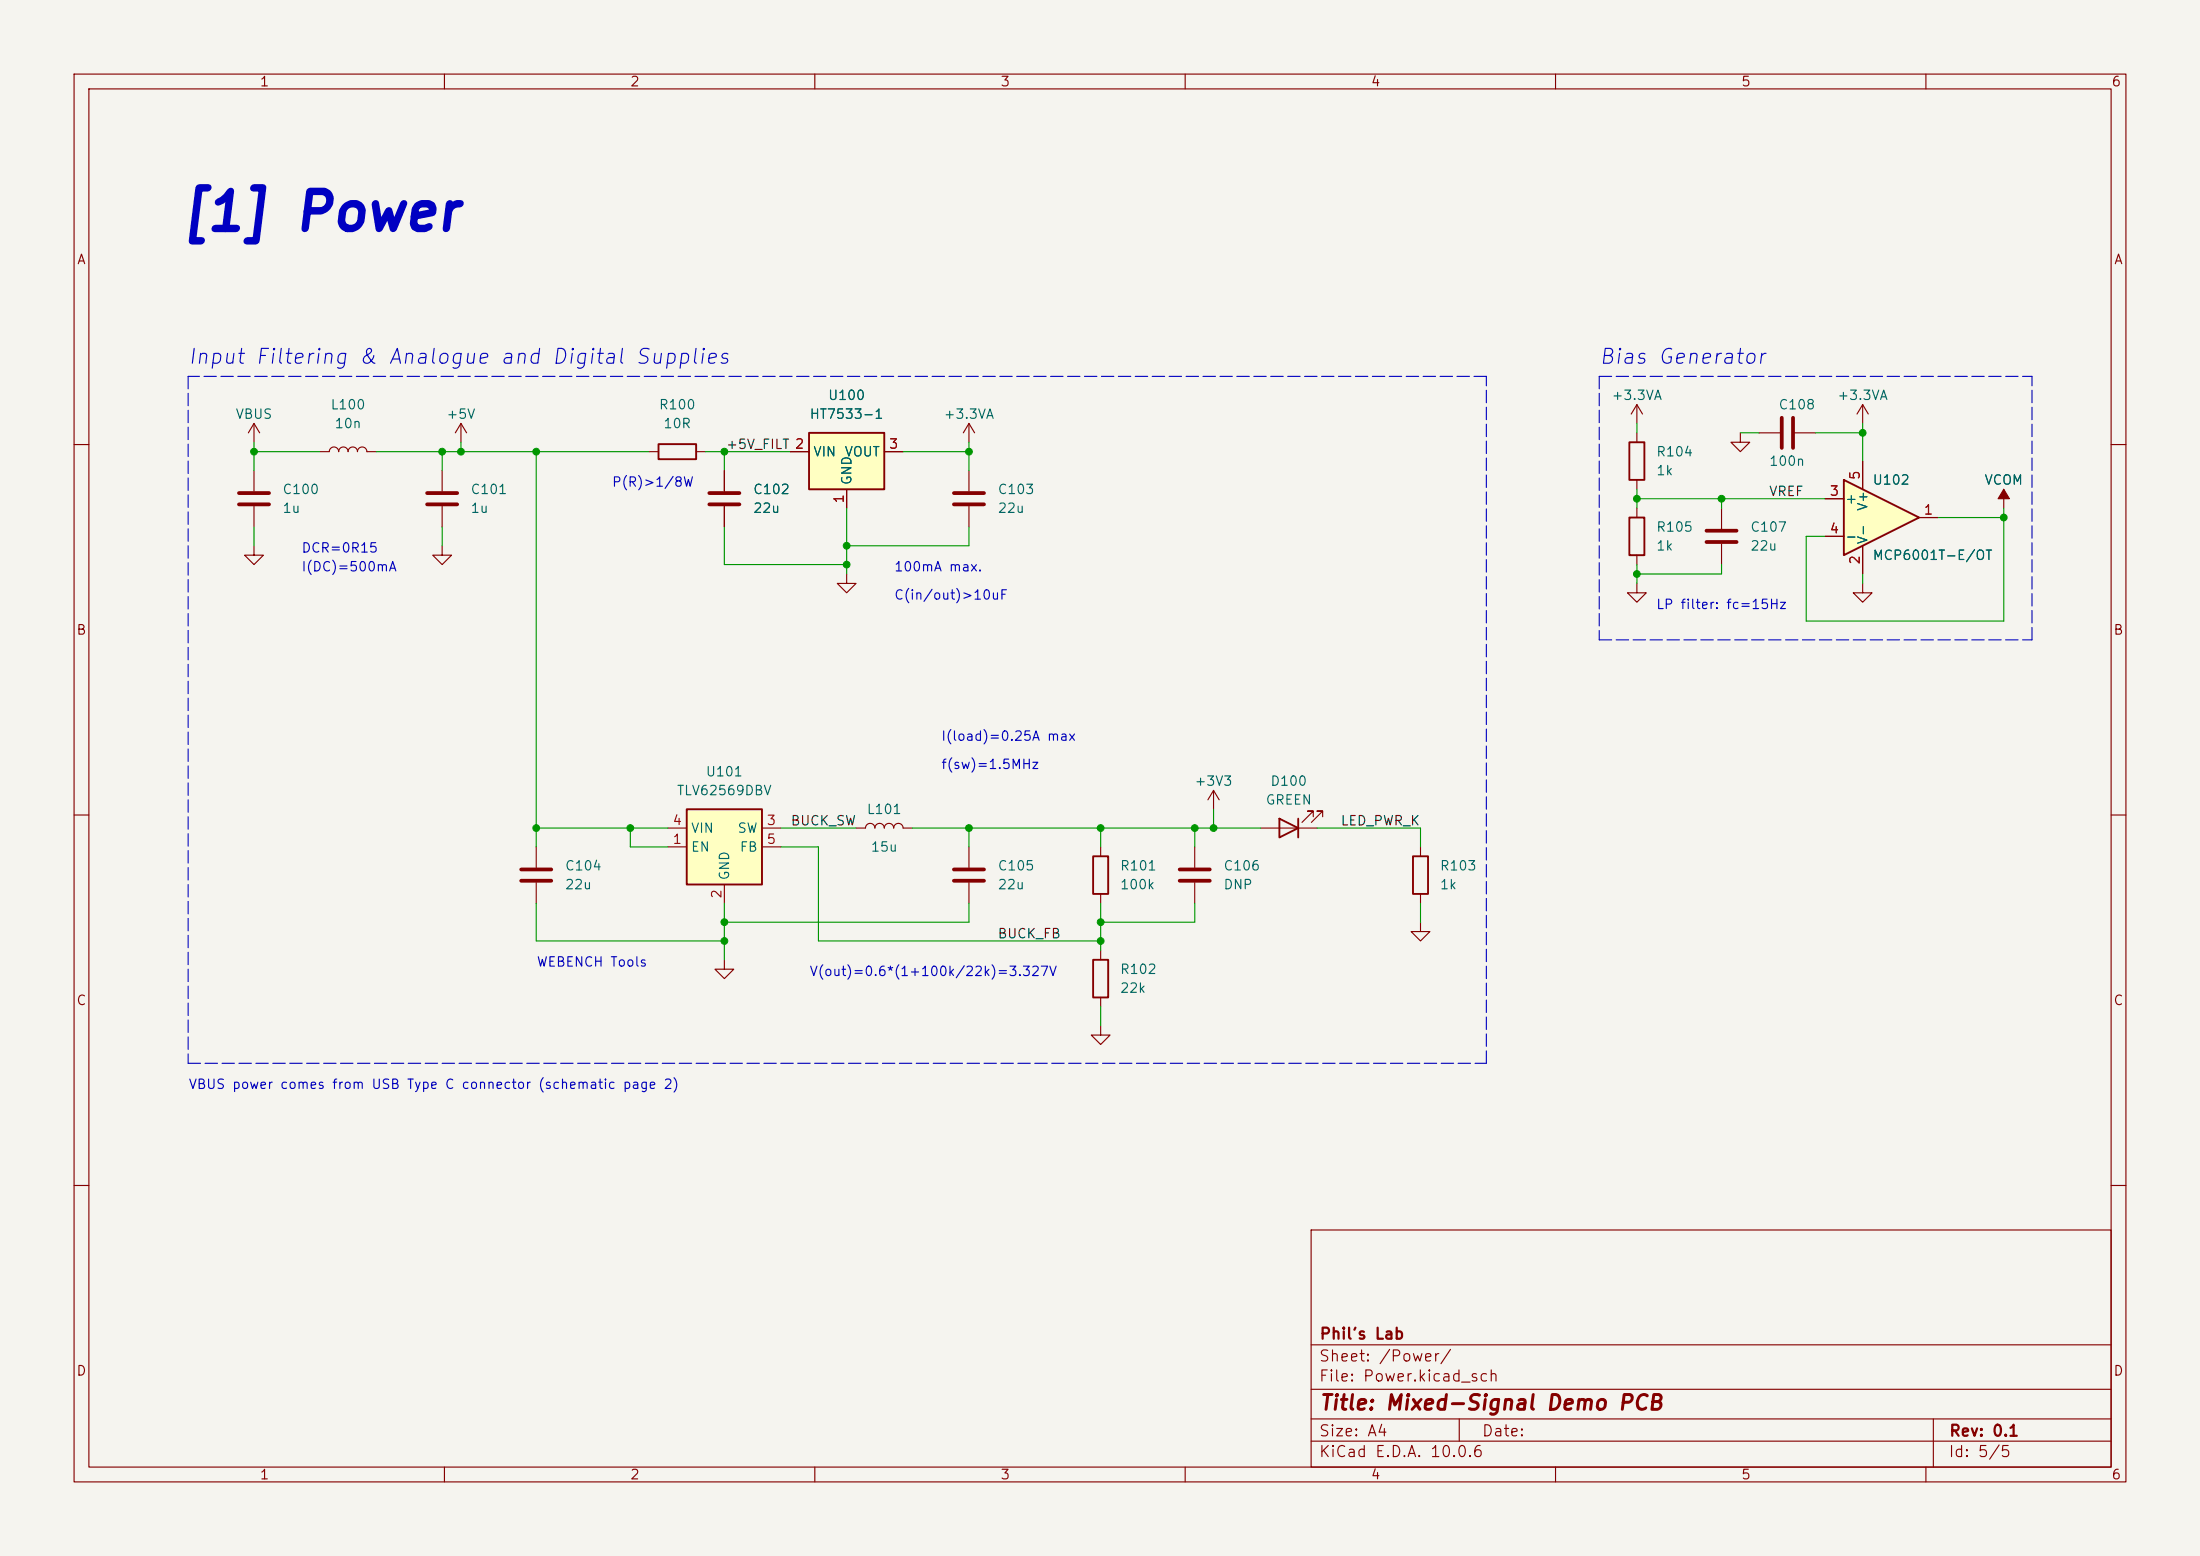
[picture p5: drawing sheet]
<svg xmlns="http://www.w3.org/2000/svg" width="297mm" height="210mm" viewBox="0 0 297 210" stroke-linecap="round" stroke-linejoin="round" font-family="sans-serif">
<path d="M0 0h297v210h-297z" fill="#f5f4ef" stroke="#f5f4ef" stroke-width=".14"/>
<g fill="none" stroke="#840000" stroke-width=".15">
<path d="M10 10h277v190h-277zM12 12h273v186h-273zM60 10v2M110 10v2M160 10v2M210 10v2M260 10v2M221 54.6l-.8 1.3M221 54.6l.7 1.3M221 54.6v2.6M221 58.4v1.3M10 60h2"/>
<path d="M59.7 63.5v2.8M59.7 68.3v2.8M221 78.7v1.3h1.2l-1.2 1.3-1.3-1.3h1.3M221 64.8v1.2M285 60h2M10 110h2M285 110h2M97.8 129.5v1.3h1.3l-1.3 1.3-1.3-1.3h1.3M10 160h2M177 166h108v32h-108zM285 160h2M60 198v2"/>
<path d="M110 198v2M160 198v2M177 194.5h108M177 191.5h108M177 187.5h108M177 181.5h108M197 191.5v3M210 198v2M260 198v2M261 191.5v6.5"/>
</g>
<path d="M57.7 66.5h4M57.7 68.1h4" fill="none" stroke="#840000" stroke-width=".51"/>
<path d="M220 59.7h2v5.1h-2z" fill="none" stroke="#840000" stroke-width=".25"/>
<path d="M248.9 64.8l10.2 5.1-10.2 5z" fill="#ffffc2"/>
<path d="M248.9 64.8l10.2 5.1-10.2 5z" fill="none" stroke="#840000" stroke-width=".25"/>
<g fill="none" stroke="#840000" stroke-width=".15">
<path d="M34.3 57.2v2.5M34.3 57.2l-.8 1.2M34.3 57.2l.8 1.2M34.3 73.7v1.2h1.3l-1.3 1.3-1.3-1.3h1.3M34.3 63.5v2.8M34.3 68.3v2.8M43.2 61h1.2a.64 .64 0 0 1 .7-.7 .64 .64 0 0 1 .6 .7 .64 .64 0 0 1 .7-.7 .64 .64 0 0 1 .6 .7 .64 .64 0 0 1 .6-.7 .64 .64 0 0 1 .7 .7 .64 .64 0 0 1 .6-.7 .64 .64 0 0 1 .6 .7h1.3M59.7 73.7v1.2h1.3l-1.3 1.3-1.3-1.3h1.3M246.4 67.3h2.5M246.4 72.4h2.5M251.5 78.7v1.3h1.2l-1.2 1.3-1.3-1.3h1.3M251.5 62.2v3.8"/>
<path d="M251.5 73.7v3.8M259.1 69.9h2.5M72.4 114.3v2.8M72.4 119.1v2.8"/>
</g>
<path d="M32.3 66.5h4M32.3 68.1h4M70.4 117.3h4M70.4 118.9h4" fill="none" stroke="#840000" stroke-width=".51"/>
<path d="M92.7 109.2h10.2v10.2h-10.2z" fill="#ffffc2"/>
<path d="M88.9 59.9h5.1v2.1h-5.1zM92.7 109.2h10.2v10.2h-10.2zM147.6 115.6h2v5.1h-2zM147.6 129.5h2v5.1h-2z" fill="none" stroke="#840000" stroke-width=".25"/>
<g fill="none" stroke="#840000" stroke-width=".15">
<path d="M62.2 57.2l-.7 1.2M62.2 57.2l.8 1.2M62.2 57.2v2.5M130.8 57.2l-.8 1.2M130.8 57.2l.8 1.2M130.8 57.2v2.5M87.6 61h1.3M94 61h1.2M114.3 77.5v1.2h1.3l-1.3 1.3-1.3-1.3h1.3M130.8 63.5v2.8M130.8 68.3v2.8M90.2 114.3h2.5"/>
<path d="M90.2 111.8h2.5M97.8 119.4v2.5M102.9 114.3h2.5M102.9 111.8h2.5M148.6 114.3v1.3M148.6 138.4v1.3h1.3l-1.3 1.3-1.3-1.3h1.3M148.6 120.7v1.2M148.6 128.3v1.2M148.6 134.6v1.3"/>
</g>
<path d="M128.8 66.5h4M128.8 68.1h4" fill="none" stroke="#840000" stroke-width=".51"/>
<path d="M109.2 58.4h10.2v7.6h-10.2z" fill="#ffffc2"/>
<path d="M109.2 58.4h10.2v7.6h-10.2zM220 69.9h2v5h-2zM172.7 110.5l2.6 1.3-2.6 1.2zM175.3 110.5v2.5M190.8 115.6h2v5.1h-2z" fill="none" stroke="#840000" stroke-width=".25"/>
<g fill="none" stroke="#840000" stroke-width=".15">
<path d="M234.9 58.4v1.3h1.3l-1.3 1.3-1.2-1.3h1.2M237.5 58.4h2.8M242.3 58.4h2.8M251.5 54.6l-.8 1.3M251.5 54.6l.7 1.3M251.5 54.6v2.6M97.8 63.5v2.8M97.8 68.3v2.8M106.7 61h2.5M114.3 66v2.6M119.4 61h2.5M221 68.6v1.3"/>
<path d="M221 74.9v1.3M232.4 68.6v2.8M232.4 73.4v2.8M246.4 67.3h2.5M246.4 72.4h2.5M251.5 62.2v3.8M251.5 73.7v3.8M259.1 69.9h2.5M270.5 66v2.6M115.6 111.8h1.2a.64 .64 0 0 1 .7-.7 .64 .64 0 0 1 .6 .7 .64 .64 0 0 1 .6-.7 .64 .64 0 0 1 .7 .7 .64 .64 0 0 1 .6-.7 .64 .64 0 0 1 .6 .7 .64 .64 0 0 1 .7-.7 .64 .64 0 0 1 .6 .7h1.3M130.8 114.3v2.8M130.8 119.1v2.8"/>
<path d="M161.3 114.3v2.8M161.3 119.1v2.8M163.8 106.7l-.7 1.3M163.8 106.7l.8 1.3M163.8 106.7v2.5M170.2 111.8h7.6M177.3 110.2v-.7h-.8h.8l-1.5 1.5M178.6 110.2v-.7h-.8h.8l-1.6 1.5M191.8 114.3v1.3M191.8 124.5v1.2h1.2l-1.2 1.3-1.3-1.3h1.3M191.8 120.7v1.2"/>
</g>
<path d="M240.5 56.4v4.1M242.1 56.4v4.1M95.8 66.5h4M95.8 68.1h4M230.4 71.6h4M230.4 73.2h4M128.8 117.3h4M128.8 118.9h4M159.3 117.3h4M159.3 118.9h4" fill="none" stroke="#840000" stroke-width=".51"/>
<path d="M270.5 66l.8 1.3h-1.6z" fill="#840000" stroke="#840000" stroke-width=".15"/>
<path d="M25.4 50.8v92.7M200.7 50.8h-175.3M215.9 50.8v35.6M215.9 50.8h58.4M215.9 86.4h58.4M274.3 86.4v-35.6M25.4 143.5h175.3M200.7 143.5v-92.7" fill="none" stroke="#0000c2" stroke-width=".15" stroke-dasharray="1.7 .6"/>
<g fill="none" stroke="#009600" stroke-width=".15">
<path d="M34.3 59.7v3.8M62.2 59.7v1.3M130.8 59.7v3.8M221 57.2v1.2M234.9 58.4h2.6M245.1 58.4h6.4M251.5 57.2v5M34.3 61h8.9M34.3 71.1v2.6M50.8 61h36.8M59.7 61v2.5M59.7 71.1v2.6"/>
<path d="M72.4 61v53.3M95.2 61h11.5M97.8 61v2.5M97.8 71.1v5.1h16.5M114.3 68.6v8.9M121.9 61h8.9M130.8 71.1v2.6h-16.5M221 66v2.6M221 76.2v2.5M221 67.3h25.4M232.4 67.3v1.3M232.4 76.2v1.3h-11.4"/>
<path d="M251.5 77.5v1.2M261.6 69.9h8.9M270.5 68.6v15.2h-26.7v-11.4h2.6M72.4 111.8h17.8M85.1 111.8v2.5h5.1M105.4 111.8h10.2M105.4 114.3h5.1v12.7h38.1M123.2 111.8h47M130.8 111.8v2.5M148.6 111.8v2.5M161.3 111.8v2.5M163.8 109.2v2.6"/>
<path d="M177.8 111.8h14v2.5M72.4 121.9v5.1h25.4M97.8 121.9v7.6M130.8 121.9v2.6h-33M148.6 121.9v6.4M148.6 135.9v2.5M161.3 121.9v2.6h-12.7M191.8 121.9v2.6"/>
</g>
<g fill="#009600" stroke="#009600" stroke-width=".14">
<circle cx="148.6" cy="127" r=".46"/>
<circle cx="163.8" cy="111.8" r=".46"/>
<circle cx="161.3" cy="111.8" r=".46"/>
<circle cx="34.3" cy="61" r=".46"/>
<circle cx="59.7" cy="61" r=".46"/>
<circle cx="62.2" cy="61" r=".46"/>
<circle cx="72.4" cy="111.8" r=".46"/>
<circle cx="85.1" cy="111.8" r=".46"/>
<circle cx="72.4" cy="61" r=".46"/>
<circle cx="130.8" cy="61" r=".46"/>
<circle cx="97.8" cy="127" r=".46"/>
<circle cx="97.8" cy="124.5" r=".46"/>
<circle cx="130.8" cy="111.8" r=".46"/>
<circle cx="97.8" cy="61" r=".46"/>
<circle cx="148.6" cy="111.8" r=".46"/>
<circle cx="148.6" cy="124.5" r=".46"/>
<circle cx="114.3" cy="73.7" r=".46"/>
<circle cx="114.3" cy="76.2" r=".46"/>
<circle cx="232.4" cy="67.3" r=".46"/>
<circle cx="221" cy="67.3" r=".46"/>
<circle cx="221" cy="77.5" r=".46"/>
<circle cx="270.5" cy="69.9" r=".46"/>
<circle cx="251.5" cy="58.4" r=".46"/>
</g>
<text font-size="5" fill="#0000c2" x="24.1" y="32.3">[1] Power</text>
<g font-size="2" fill="#0000c2">
<text x="25.2" y="49.6">Input Filtering &amp; Analogue and Digital Supplies</text>
<text x="215.7" y="49.6">Bias Generator</text>
</g>
<text font-size="2" fill="#840000" x="178" y="190.8">Title: Mixed-Signal Demo PCB</text>
<g font-size="1.5" fill="#840000">
<text x="178" y="184.1">Sheet: /Power/</text>
<text x="178" y="181.1">Phil's Lab</text>
<text x="178" y="186.8">File: Power.kicad_sch</text>
<text x="178" y="197">KiCad E.D.A. 10.0.6</text>
<text x="178" y="194.2">Size: A4</text>
<text x="200" y="194.2">Date:</text>
<text x="263" y="197">Id: 5/5</text>
<text x="263" y="194.2">Rev: 0.1</text>
</g>
<g font-size="1.3" fill="#840000">
<text x="35" y="12">1</text>
<text x="85" y="12">2</text>
<text x="135" y="12">3</text>
<text x="185" y="12">4</text>
<text x="235" y="12">5</text>
<text x="285" y="12">6</text>
<text x="10.3" y="36">A</text>
<text x="285.3" y="36">A</text>
<text x="10.2" y="86">B</text>
<text x="285.2" y="86">B</text>
<text x="10.2" y="136">C</text>
<text x="285.2" y="136">C</text>
<text x="10.2" y="186">D</text>
<text x="285.2" y="186">D</text>
<text x="35" y="200">1</text>
<text x="85" y="200">2</text>
<text x="135" y="200">3</text>
<text x="185" y="200">4</text>
<text x="235" y="200">5</text>
<text x="285" y="200">6</text>
</g>
<g font-size="1.3" fill="#006464">
<text x="31.7" y="56.8">VBUS</text>
<text x="44.5" y="55.6">L100</text>
<text x="45.1" y="58.1">10n</text>
<text x="60.2" y="56.8">+5V</text>
<text x="88.9" y="55.6">R100</text>
<text x="89.5" y="58.1">10R</text>
<text x="109.2" y="56.8">HT7533-1</text>
<text x="111.7" y="54.3">U100</text>
<text x="127.3" y="56.8">+3.3VA</text>
<text x="217.5" y="54.3">+3.3VA</text>
<text x="240" y="55.6">C108</text>
<text x="247.9" y="54.3">+3.3VA</text>
<text x="109.7" y="61.9">VIN</text>
<text x="113.9" y="61.9">VOUT</text>
<text x="115.3" y="65.6" transform="rotate(-90 115.3 65.6)">GND</text>
<text x="223.5" y="61.9">R104</text>
<text x="223.5" y="64.5">1k</text>
<text x="238.7" y="63.2">100n</text>
<text x="252.7" y="65.7">U102</text>
<text x="267.8" y="65.7">VCOM</text>
<text x="38" y="67">C100</text>
<text x="38" y="69.5">1u</text>
<text x="63.4" y="67">C101</text>
<text x="63.4" y="69.5">1u</text>
<text x="101.6" y="67">C102</text>
<text x="101.6" y="69.5">22u</text>
<text x="134.6" y="67">C103</text>
<text x="134.6" y="69.5">22u</text>
<text x="249" y="68.3">+</text>
<text x="252.4" y="69.1" transform="rotate(-90 252.4 69.1)">V+</text>
<text x="223.5" y="72.1">R105</text>
<text x="223.5" y="74.6">1k</text>
<text x="236.2" y="72.1">C107</text>
<text x="236.2" y="74.6">22u</text>
<text x="249" y="73.4">-</text>
<text x="252.4" y="73.6" transform="rotate(-90 252.4 73.6)">V-</text>
<text x="252.7" y="75.9">MCP6001T-E/OT</text>
<text x="91.3" y="107.6">TLV62569DBV</text>
<text x="95.2" y="105.1">U101</text>
<text x="161.2" y="106.4">+3V3</text>
<text x="171.4" y="106.4">D100</text>
<text x="93.2" y="112.7">VIN</text>
<text x="99.5" y="112.7">SW</text>
<text x="116.9" y="110.2">L101</text>
<text x="170.8" y="108.9">GREEN</text>
<text x="76.2" y="117.8">C104</text>
<text x="93.2" y="115.3">EN</text>
<text x="98.8" y="118.9" transform="rotate(-90 98.8 118.9)">GND</text>
<text x="99.8" y="115.3">FB</text>
<text x="117.5" y="115.3">15u</text>
<text x="134.6" y="117.8">C105</text>
<text x="151.1" y="117.8">R101</text>
<text x="165.1" y="117.8">C106</text>
<text x="194.3" y="117.8">R103</text>
<text x="76.2" y="120.3">22u</text>
<text x="134.6" y="120.3">22u</text>
<text x="151.1" y="120.3">100k</text>
<text x="165.1" y="120.3">DNP</text>
<text x="194.3" y="120.3">1k</text>
<text x="151.1" y="131.8">R102</text>
<text x="151.1" y="134.3">22k</text>
</g>
<g font-size="1.3" fill="#0f0f0f">
<text x="97.9" y="60.9">+5V_FILT 2</text>
<text x="238.7" y="67.3">VREF</text>
<text x="106.7" y="111.7">BUCK_SW</text>
<text x="180.9" y="111.7">LED_PWR_K</text>
<text x="134.6" y="127">BUCK_FB</text>
</g>
<g font-size="1.3" fill="#a90000">
<text x="107.2" y="60.9">2</text>
<text x="119.9" y="60.9">3</text>
<text x="251.4" y="64.9" transform="rotate(-90 251.4 64.9)">5</text>
<text x="114.2" y="68" transform="rotate(-90 114.2 68)">1</text>
<text x="246.9" y="67.2">3</text>
<text x="259.6" y="69.8">1</text>
<text x="246.9" y="72.3">4</text>
<text x="251.4" y="76.3" transform="rotate(-90 251.4 76.3)">2</text>
<text x="90.7" y="111.7">4</text>
<text x="103.4" y="111.7">3</text>
<text x="90.7" y="114.2">1</text>
<text x="103.4" y="114.2">5</text>
<text x="97.7" y="121.4" transform="rotate(-90 97.7 121.4)">2</text>
</g>
<g font-size="1.3" fill="#0000c2">
<text x="82.5" y="66">P(R)&gt;1/8W</text>
<text x="40.6" y="74.9">DCR=0R15</text>
<text x="40.6" y="77.4">I(DC)=500mA</text>
<text x="120.6" y="77.4">100mA max.</text>
<text x="120.6" y="81.3">C(in/out)&gt;10uF</text>
<text x="223.5" y="82.5">LP filter: fc=15Hz</text>
<text x="127" y="100.3">I(load)=0.25A max</text>
<text x="127" y="104.1">f(sw)=1.5MHz</text>
<text x="72.4" y="130.8">WEBENCH Tools</text>
<text x="109.2" y="132.1">V(out)=0.6*(1+100k/22k)=3.327V</text>
<text x="25.4" y="147.3">VBUS power comes from USB Type C connector (schematic page 2)</text>
</g>
</svg>
